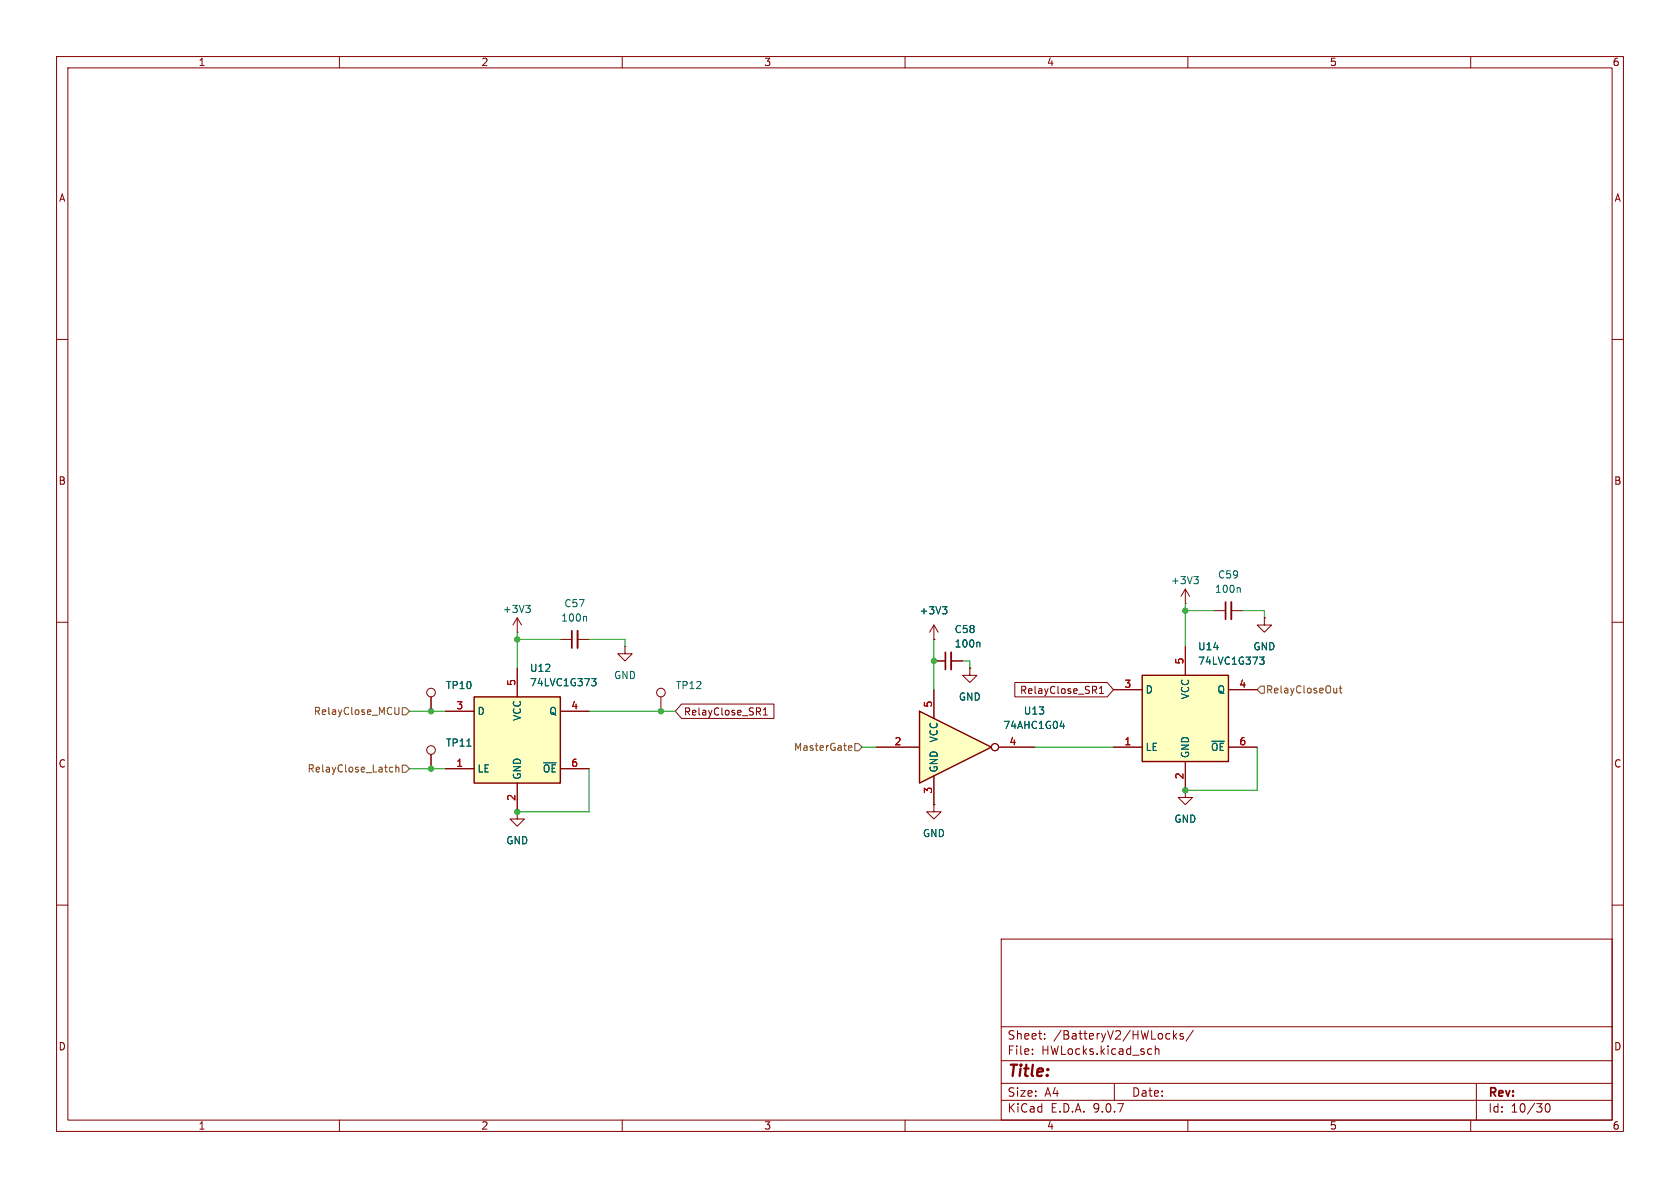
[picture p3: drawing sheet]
(kicad_sch
 (version 20250114)
 (generator "eeschema")
 (generator_version "9.0")
 (paper "A4")
 (lib_symbols
  (symbol "74xGxx:74AHC1G04" (exclude_from_sim no) (in_bom yes) (on_board yes)
   (property "Reference" "U" (at -2.54 3.81 0) (effects (font (size 1.27 1.27))))
   (property "Value" "74AHC1G04" (at 0 -3.81 0) (effects (font (size 1.27 1.27))))
   (property "Footprint" "" (at 0 0 0) (effects (font (size 1.27 1.27)) (hide yes)))
   (property "Datasheet" "http://www.ti.com/lit/sg/scyt129e/scyt129e.pdf" (at 0 0 0) (effects (font (size 1.27 1.27)) (hide yes)))
   (property "Description" "Single NOT Gate, Low-Voltage CMOS" (at 0 0 0) (effects (font (size 1.27 1.27)) (hide yes)))
   (symbol "74AHC1G04_0_1"
    (polyline (pts (xy -7.62 6.35) (xy -7.62 -6.35) (xy 5.08 0) (xy -7.62 6.35)) (stroke (width 0.254) (type default)) (fill (type background))))
   (symbol "74AHC1G04_1_1"
    (pin input line (at -15.24 0 0) (length 7.62) (name "~" (effects (font (size 1.27 1.27)))) (number "2" (effects (font (size 1.27 1.27)))))
    (pin no_connect line (at -7.62 2.54 0) (length 2.54) (hide yes) (name "NC" (effects (font (size 1.27 1.27)))) (number "1" (effects (font (size 1.27 1.27)))))
    (pin power_in line (at -5.08 10.16 270) (length 5.08) (name "VCC" (effects (font (size 1.27 1.27)))) (number "5" (effects (font (size 1.27 1.27)))))
    (pin power_in line (at -5.08 -10.16 90) (length 5.08) (name "GND" (effects (font (size 1.27 1.27)))) (number "3" (effects (font (size 1.27 1.27)))))
    (pin output inverted (at 12.7 0 180) (length 7.62) (name "~" (effects (font (size 1.27 1.27)))) (number "4" (effects (font (size 1.27 1.27))))))
   (embedded_fonts no))
  (symbol "74xGxx:74LVC1G373" (exclude_from_sim no) (in_bom yes) (on_board yes)
   (property "Reference" "U" (at -5.08 10.16 0) (effects (font (size 1.27 1.27))))
   (property "Value" "74LVC1G373" (at 7.62 -10.16 0) (effects (font (size 1.27 1.27))))
   (property "Footprint" "" (at 0 0 0) (effects (font (size 1.27 1.27)) (hide yes)))
   (property "Datasheet" "http://www.ti.com/lit/sg/scyt129e/scyt129e.pdf" (at 0 0 0) (effects (font (size 1.27 1.27)) (hide yes)))
   (property "Description" "Single D Latch, Low-Voltage CMOS" (at 0 0 0) (effects (font (size 1.27 1.27)) (hide yes)))
   (symbol "74LVC1G373_0_1"
    (rectangle (start -7.62 7.62) (end 7.62 -7.62) (stroke (width 0.254) (type default)) (fill (type background))))
   (symbol "74LVC1G373_1_1"
    (pin input line (at -12.7 5.08 0) (length 5.08) (name "D" (effects (font (size 1.27 1.27)))) (number "3" (effects (font (size 1.27 1.27)))))
    (pin input line (at -12.7 -5.08 0) (length 5.08) (name "LE" (effects (font (size 1.27 1.27)))) (number "1" (effects (font (size 1.27 1.27)))))
    (pin power_in line (at 0 12.7 270) (length 5.08) (name "VCC" (effects (font (size 1.27 1.27)))) (number "5" (effects (font (size 1.27 1.27)))))
    (pin power_in line (at 0 -12.7 90) (length 5.08) (name "GND" (effects (font (size 1.27 1.27)))) (number "2" (effects (font (size 1.27 1.27)))))
    (pin tri_state line (at 12.7 5.08 180) (length 5.08) (name "Q" (effects (font (size 1.27 1.27)))) (number "4" (effects (font (size 1.27 1.27)))))
    (pin input line (at 12.7 -5.08 180) (length 5.08) (name "~{OE}" (effects (font (size 1.27 1.27)))) (number "6" (effects (font (size 1.27 1.27))))))
   (embedded_fonts no))
  (symbol "Connector:TestPoint"
   (pin_numbers (hide yes))
   (pin_names
    (offset 0.762) (hide yes)) (exclude_from_sim no) (in_bom yes) (on_board yes)
   (property "Reference" "TP" (at 0 6.858 0) (effects (font (size 1.27 1.27))))
   (property "Value" "TestPoint" (at 0 5.08 0) (effects (font (size 1.27 1.27))))
   (property "Footprint" "" (at 5.08 0 0) (effects (font (size 1.27 1.27)) (hide yes)))
   (property "Datasheet" "~" (at 5.08 0 0) (effects (font (size 1.27 1.27)) (hide yes)))
   (property "Description" "test point" (at 0 0 0) (effects (font (size 1.27 1.27)) (hide yes)))
   (symbol "TestPoint_0_1"
    (circle (center 0 3.302) (radius 0.762) (stroke (width 0) (type default)) (fill (type none))))
   (symbol "TestPoint_1_1"
    (pin passive line (at 0 0 90) (length 2.54) (name "1" (effects (font (size 1.27 1.27)))) (number "1" (effects (font (size 1.27 1.27))))))
   (embedded_fonts no))
  (symbol "Device:C_Small"
   (pin_numbers (hide yes))
   (pin_names
    (offset 0.254) (hide yes)) (exclude_from_sim no) (in_bom yes) (on_board yes)
   (property "Reference" "C" (at 0.254 1.778 0) (effects (font (size 1.27 1.27)) (justify left)))
   (property "Value" "C_Small" (at 0.254 -2.032 0) (effects (font (size 1.27 1.27)) (justify left)))
   (property "Footprint" "" (at 0 0 0) (effects (font (size 1.27 1.27)) (hide yes)))
   (property "Datasheet" "~" (at 0 0 0) (effects (font (size 1.27 1.27)) (hide yes)))
   (property "Description" "Unpolarized capacitor, small symbol" (at 0 0 0) (effects (font (size 1.27 1.27)) (hide yes)))
   (symbol "C_Small_0_1"
    (polyline (pts (xy -1.524 0.508) (xy 1.524 0.508)) (stroke (width 0.3048) (type default)) (fill (type none)))
    (polyline (pts (xy -1.524 -0.508) (xy 1.524 -0.508)) (stroke (width 0.3302) (type default)) (fill (type none))))
   (symbol "C_Small_1_1"
    (pin passive line (at 0 2.54 270) (length 2.032) (name "~" (effects (font (size 1.27 1.27)))) (number "1" (effects (font (size 1.27 1.27)))))
    (pin passive line (at 0 -2.54 90) (length 2.032) (name "~" (effects (font (size 1.27 1.27)))) (number "2" (effects (font (size 1.27 1.27))))))
   (embedded_fonts no))
  (symbol "power:+3.3V"
   (power)
   (pin_numbers (hide yes))
   (pin_names
    (offset 0) (hide yes)) (exclude_from_sim no) (in_bom yes) (on_board yes)
   (property "Reference" "#PWR" (at 0 -3.81 0) (effects (font (size 1.27 1.27)) (hide yes)))
   (property "Value" "+3.3V" (at 0 3.556 0) (effects (font (size 1.27 1.27))))
   (property "Footprint" "" (at 0 0 0) (effects (font (size 1.27 1.27)) (hide yes)))
   (property "Datasheet" "" (at 0 0 0) (effects (font (size 1.27 1.27)) (hide yes)))
   (property "Description" "Power symbol creates a global label with name \"+3.3V\"" (at 0 0 0) (effects (font (size 1.27 1.27)) (hide yes)))
   (symbol "+3.3V_0_1"
    (polyline (pts (xy -0.762 1.27) (xy 0 2.54)) (stroke (width 0) (type default)) (fill (type none)))
    (polyline (pts (xy 0 2.54) (xy 0.762 1.27)) (stroke (width 0) (type default)) (fill (type none)))
    (polyline (pts (xy 0 0) (xy 0 2.54)) (stroke (width 0) (type default)) (fill (type none))))
   (symbol "+3.3V_1_1"
    (pin power_in line (at 0 0 90) (length 0) (name "~" (effects (font (size 1.27 1.27)))) (number "1" (effects (font (size 1.27 1.27))))))
   (embedded_fonts no))
  (symbol "power:GND"
   (power)
   (pin_numbers (hide yes))
   (pin_names
    (offset 0) (hide yes)) (exclude_from_sim no) (in_bom yes) (on_board yes)
   (property "Reference" "#PWR" (at 0 -6.35 0) (effects (font (size 1.27 1.27)) (hide yes)))
   (property "Value" "GND" (at 0 -3.81 0) (effects (font (size 1.27 1.27))))
   (property "Footprint" "" (at 0 0 0) (effects (font (size 1.27 1.27)) (hide yes)))
   (property "Datasheet" "" (at 0 0 0) (effects (font (size 1.27 1.27)) (hide yes)))
   (property "Description" "Power symbol creates a global label with name \"GND\" , ground" (at 0 0 0) (effects (font (size 1.27 1.27)) (hide yes)))
   (symbol "GND_0_1"
    (polyline (pts (xy 0 0) (xy 0 -1.27) (xy 1.27 -1.27) (xy 0 -2.54) (xy -1.27 -1.27) (xy 0 -1.27)) (stroke (width 0) (type default)) (fill (type none))))
   (symbol "GND_1_1"
    (pin power_in line (at 0 0 270) (length 0) (name "~" (effects (font (size 1.27 1.27)))) (number "1" (effects (font (size 1.27 1.27))))))
   (embedded_fonts no)))
 (junction
  (at 209.55 139.7)
  (diameter 0)
  (color 0 0 0 0))
 (junction
  (at 116.84 125.73)
  (diameter 0)
  (color 0 0 0 0))
 (junction
  (at 165.1 116.84)
  (diameter 0)
  (color 0 0 0 0))
 (junction
  (at 91.44 143.51)
  (diameter 0)
  (color 0 0 0 0))
 (junction
  (at 76.2 135.89)
  (diameter 0)
  (color 0 0 0 0))
 (junction
  (at 91.44 113.03)
  (diameter 0)
  (color 0 0 0 0))
 (junction
  (at 76.2 125.73)
  (diameter 0)
  (color 0 0 0 0))
 (junction
  (at 209.55 107.95)
  (diameter 0)
  (color 0 0 0 0))
 (wire
  (pts (xy 104.14 135.89) (xy 104.14 143.51))
  (stroke (width 0) (type default)))
 (wire
  (pts (xy 99.06 113.03) (xy 91.44 113.03))
  (stroke (width 0) (type default)))
 (wire
  (pts (xy 72.39 135.89) (xy 76.2 135.89))
  (stroke (width 0) (type default)))
 (wire
  (pts (xy 104.14 113.03) (xy 110.49 113.03))
  (stroke (width 0) (type default)))
 (wire
  (pts (xy 214.63 107.95) (xy 209.55 107.95))
  (stroke (width 0) (type default)))
 (wire
  (pts (xy 165.1 113.03) (xy 165.1 116.84))
  (stroke (width 0) (type default)))
 (wire
  (pts (xy 223.52 109.22) (xy 223.52 107.95))
  (stroke (width 0) (type default)))
 (wire
  (pts (xy 171.45 116.84) (xy 170.18 116.84))
  (stroke (width 0) (type default)))
 (wire
  (pts (xy 222.25 139.7) (xy 209.55 139.7))
  (stroke (width 0) (type default)))
 (wire
  (pts (xy 209.55 106.68) (xy 209.55 107.95))
  (stroke (width 0) (type default)))
 (wire
  (pts (xy 116.84 125.73) (xy 104.14 125.73))
  (stroke (width 0) (type default)))
 (wire
  (pts (xy 91.44 113.03) (xy 91.44 118.11))
  (stroke (width 0) (type default)))
 (wire
  (pts (xy 104.14 143.51) (xy 91.44 143.51))
  (stroke (width 0) (type default)))
 (wire
  (pts (xy 222.25 132.08) (xy 222.25 139.7))
  (stroke (width 0) (type default)))
 (wire
  (pts (xy 76.2 135.89) (xy 78.74 135.89))
  (stroke (width 0) (type default)))
 (wire
  (pts (xy 76.2 125.73) (xy 78.74 125.73))
  (stroke (width 0) (type default)))
 (wire
  (pts (xy 165.1 116.84) (xy 165.1 121.92))
  (stroke (width 0) (type default)))
 (wire
  (pts (xy 72.39 125.73) (xy 76.2 125.73))
  (stroke (width 0) (type default)))
 (wire
  (pts (xy 182.88 132.08) (xy 196.85 132.08))
  (stroke (width 0) (type default)))
 (wire
  (pts (xy 91.44 111.76) (xy 91.44 113.03))
  (stroke (width 0) (type default)))
 (wire
  (pts (xy 209.55 107.95) (xy 209.55 114.3))
  (stroke (width 0) (type default)))
 (wire
  (pts (xy 110.49 114.3) (xy 110.49 113.03))
  (stroke (width 0) (type default)))
 (wire
  (pts (xy 154.94 132.08) (xy 152.4 132.08))
  (stroke (width 0) (type default)))
 (wire
  (pts (xy 219.71 107.95) (xy 223.52 107.95))
  (stroke (width 0) (type default)))
 (wire
  (pts (xy 171.45 116.84) (xy 171.45 118.11))
  (stroke (width 0) (type default)))
 (wire
  (pts (xy 119.38 125.73) (xy 116.84 125.73))
  (stroke (width 0) (type default)))
 (global_label "RelayClose_SR1"
  (shape input)
  (at 196.85 121.92 180)
  (fields_autoplaced yes)
  (effects (font (size 1.27 1.27)) (justify right))
  (property "Intersheetrefs" "${INTERSHEET_REFS}" (at 178.8669 121.92 0) (effects (font (size 1.27 1.27)) (justify right) (hide yes))))
 (global_label "RelayClose_SR1"
  (shape input)
  (at 119.38 125.73 0)
  (fields_autoplaced yes)
  (effects (font (size 1.27 1.27)) (justify left))
  (property "Intersheetrefs" "${INTERSHEET_REFS}" (at 137.3631 125.73 0) (effects (font (size 1.27 1.27)) (justify left) (hide yes))))
 (hierarchical_label "MasterGate"
  (shape input)
  (at 152.4 132.08 180)
  (effects (font (size 1.27 1.27)) (justify right)))
 (hierarchical_label "RelayCloseOut"
  (shape input)
  (at 222.25 121.92 0)
  (effects (font (size 1.27 1.27)) (justify left)))
 (hierarchical_label "RelayClose_MCU"
  (shape input)
  (at 72.39 125.73 180)
  (effects (font (size 1.27 1.27)) (justify right)))
 (hierarchical_label "RelayClose_Latch"
  (shape input)
  (at 72.39 135.89 180)
  (effects (font (size 1.27 1.27)) (justify right)))
 (symbol
  (lib_id "power:+3.3V")
  (at 209.55 106.68 0)
  (unit 1)
  (exclude_from_sim no)
  (in_bom yes)
  (on_board yes)
  (dnp no)
  (property "Reference" "#PWR0115" (at 209.55 110.49 0) (effects (font (size 1.27 1.27)) (hide yes)))
  (property "Value" "+3V3" (at 209.55 102.616 0) (effects (font (size 1.27 1.27))))
  (property "Footprint" "" (at 209.55 106.68 0) (effects (font (size 1.27 1.27)) (hide yes)))
  (property "Datasheet" "" (at 209.55 106.68 0) (effects (font (size 1.27 1.27)) (hide yes)))
  (property "Description" "Power symbol creates a global label with name \"+3.3V\"" (at 209.55 106.68 0) (effects (font (size 1.27 1.27)) (hide yes)))
  (pin "1"))
 (symbol
  (lib_id "74xGxx:74AHC1G04")
  (at 170.18 132.08 0)
  (unit 1)
  (exclude_from_sim no)
  (in_bom yes)
  (on_board yes)
  (dnp no)
  (fields_autoplaced yes)
  (property "Reference" "U13" (at 182.88 125.6598 0) (effects (font (size 1.27 1.27))))
  (property "Value" "74AHC1G04" (at 182.88 128.1998 0) (effects (font (size 1.27 1.27))))
  (property "Footprint" "Package_TO_SOT_SMD:SOT-353_SC-70-5" (at 170.18 132.08 0) (effects (font (size 1.27 1.27)) (hide yes)))
  (property "Datasheet" "http://www.ti.com/lit/sg/scyt129e/scyt129e.pdf" (at 170.18 132.08 0) (effects (font (size 1.27 1.27)) (hide yes)))
  (property "Description" "Single NOT Gate, Low-Voltage CMOS" (at 170.18 132.08 0) (effects (font (size 1.27 1.27)) (hide yes)))
  (pin "1")
  (pin "3")
  (pin "2")
  (pin "5")
  (pin "4"))
 (symbol
  (lib_id "Connector:TestPoint")
  (at 116.84 125.73 0)
  (unit 1)
  (exclude_from_sim no)
  (in_bom yes)
  (on_board yes)
  (dnp no)
  (fields_autoplaced yes)
  (property "Reference" "TP12" (at 119.38 121.1579 0) (effects (font (size 1.27 1.27)) (justify left)))
  (property "Value" "TestPoint" (at 119.38 123.6979 0) (effects (font (size 1.27 1.27)) (justify left) (hide yes)))
  (property "Footprint" "TestPoint:TestPoint_Pad_D1.0mm" (at 121.92 125.73 0) (effects (font (size 1.27 1.27)) (hide yes)))
  (property "Datasheet" "~" (at 121.92 125.73 0) (effects (font (size 1.27 1.27)) (hide yes)))
  (property "Description" "test point" (at 116.84 125.73 0) (effects (font (size 1.27 1.27)) (hide yes)))
  (pin "1"))
 (symbol
  (lib_id "power:GND")
  (at 171.45 118.11 0)
  (unit 1)
  (exclude_from_sim no)
  (in_bom yes)
  (on_board yes)
  (dnp no)
  (fields_autoplaced yes)
  (property "Reference" "#PWR0114" (at 171.45 124.46 0) (effects (font (size 1.27 1.27)) (hide yes)))
  (property "Value" "GND" (at 171.45 123.19 0) (effects (font (size 1.27 1.27))))
  (property "Footprint" "" (at 171.45 118.11 0) (effects (font (size 1.27 1.27)) (hide yes)))
  (property "Datasheet" "" (at 171.45 118.11 0) (effects (font (size 1.27 1.27)) (hide yes)))
  (property "Description" "Power symbol creates a global label with name \"GND\" , ground" (at 171.45 118.11 0) (effects (font (size 1.27 1.27)) (hide yes)))
  (pin "1"))
 (symbol
  (lib_id "power:+3.3V")
  (at 91.44 111.76 0)
  (unit 1)
  (exclude_from_sim no)
  (in_bom yes)
  (on_board yes)
  (dnp no)
  (property "Reference" "#PWR0109" (at 91.44 115.57 0) (effects (font (size 1.27 1.27)) (hide yes)))
  (property "Value" "+3V3" (at 91.44 107.696 0) (effects (font (size 1.27 1.27))))
  (property "Footprint" "" (at 91.44 111.76 0) (effects (font (size 1.27 1.27)) (hide yes)))
  (property "Datasheet" "" (at 91.44 111.76 0) (effects (font (size 1.27 1.27)) (hide yes)))
  (property "Description" "Power symbol creates a global label with name \"+3.3V\"" (at 91.44 111.76 0) (effects (font (size 1.27 1.27)) (hide yes)))
  (pin "1"))
 (symbol
  (lib_id "74xGxx:74LVC1G373")
  (at 209.55 127 0)
  (unit 1)
  (exclude_from_sim no)
  (in_bom yes)
  (on_board yes)
  (dnp no)
  (fields_autoplaced yes)
  (property "Reference" "U14" (at 211.6933 114.3 0) (effects (font (size 1.27 1.27)) (justify left)))
  (property "Value" "74LVC1G373" (at 211.6933 116.84 0) (effects (font (size 1.27 1.27)) (justify left)))
  (property "Footprint" "Package_TO_SOT_SMD:SOT-363_SC-70-6" (at 209.55 127 0) (effects (font (size 1.27 1.27)) (hide yes)))
  (property "Datasheet" "http://www.ti.com/lit/sg/scyt129e/scyt129e.pdf" (at 209.55 127 0) (effects (font (size 1.27 1.27)) (hide yes)))
  (property "Description" "Single D Latch, Low-Voltage CMOS" (at 209.55 127 0) (effects (font (size 1.27 1.27)) (hide yes)))
  (pin "1")
  (pin "5")
  (pin "2")
  (pin "4")
  (pin "6")
  (pin "3"))
 (symbol
  (lib_id "power:GND")
  (at 91.44 143.51 0)
  (unit 1)
  (exclude_from_sim no)
  (in_bom yes)
  (on_board yes)
  (dnp no)
  (fields_autoplaced yes)
  (property "Reference" "#PWR0110" (at 91.44 149.86 0) (effects (font (size 1.27 1.27)) (hide yes)))
  (property "Value" "GND" (at 91.44 148.59 0) (effects (font (size 1.27 1.27))))
  (property "Footprint" "" (at 91.44 143.51 0) (effects (font (size 1.27 1.27)) (hide yes)))
  (property "Datasheet" "" (at 91.44 143.51 0) (effects (font (size 1.27 1.27)) (hide yes)))
  (property "Description" "Power symbol creates a global label with name \"GND\" , ground" (at 91.44 143.51 0) (effects (font (size 1.27 1.27)) (hide yes)))
  (pin "1"))
 (symbol
  (lib_id "74xGxx:74LVC1G373")
  (at 91.44 130.81 0)
  (unit 1)
  (exclude_from_sim no)
  (in_bom yes)
  (on_board yes)
  (dnp no)
  (fields_autoplaced yes)
  (property "Reference" "U12" (at 93.5833 118.11 0) (effects (font (size 1.27 1.27)) (justify left)))
  (property "Value" "74LVC1G373" (at 93.5833 120.65 0) (effects (font (size 1.27 1.27)) (justify left)))
  (property "Footprint" "Package_TO_SOT_SMD:SOT-363_SC-70-6" (at 91.44 130.81 0) (effects (font (size 1.27 1.27)) (hide yes)))
  (property "Datasheet" "http://www.ti.com/lit/sg/scyt129e/scyt129e.pdf" (at 91.44 130.81 0) (effects (font (size 1.27 1.27)) (hide yes)))
  (property "Description" "Single D Latch, Low-Voltage CMOS" (at 91.44 130.81 0) (effects (font (size 1.27 1.27)) (hide yes)))
  (pin "1")
  (pin "5")
  (pin "2")
  (pin "4")
  (pin "6")
  (pin "3"))
 (symbol
  (lib_id "power:GND")
  (at 209.55 139.7 0)
  (unit 1)
  (exclude_from_sim no)
  (in_bom yes)
  (on_board yes)
  (dnp no)
  (fields_autoplaced yes)
  (property "Reference" "#PWR0116" (at 209.55 146.05 0) (effects (font (size 1.27 1.27)) (hide yes)))
  (property "Value" "GND" (at 209.55 144.78 0) (effects (font (size 1.27 1.27))))
  (property "Footprint" "" (at 209.55 139.7 0) (effects (font (size 1.27 1.27)) (hide yes)))
  (property "Datasheet" "" (at 209.55 139.7 0) (effects (font (size 1.27 1.27)) (hide yes)))
  (property "Description" "Power symbol creates a global label with name \"GND\" , ground" (at 209.55 139.7 0) (effects (font (size 1.27 1.27)) (hide yes)))
  (pin "1"))
 (symbol
  (lib_id "power:GND")
  (at 165.1 142.24 0)
  (unit 1)
  (exclude_from_sim no)
  (in_bom yes)
  (on_board yes)
  (dnp no)
  (fields_autoplaced yes)
  (property "Reference" "#PWR0113" (at 165.1 148.59 0) (effects (font (size 1.27 1.27)) (hide yes)))
  (property "Value" "GND" (at 165.1 147.32 0) (effects (font (size 1.27 1.27))))
  (property "Footprint" "" (at 165.1 142.24 0) (effects (font (size 1.27 1.27)) (hide yes)))
  (property "Datasheet" "" (at 165.1 142.24 0) (effects (font (size 1.27 1.27)) (hide yes)))
  (property "Description" "Power symbol creates a global label with name \"GND\" , ground" (at 165.1 142.24 0) (effects (font (size 1.27 1.27)) (hide yes)))
  (pin "1"))
 (symbol
  (lib_id "Device:C_Small")
  (at 167.64 116.84 90)
  (unit 1)
  (exclude_from_sim no)
  (in_bom yes)
  (on_board yes)
  (dnp no)
  (property "Reference" "C58" (at 168.656 111.252 90) (effects (font (size 1.27 1.27)) (justify right)))
  (property "Value" "100n" (at 168.656 113.792 90) (effects (font (size 1.27 1.27)) (justify right)))
  (property "Footprint" "Capacitor_SMD:C_0603_1608Metric" (at 167.64 116.84 0) (effects (font (size 1.27 1.27)) (hide yes)))
  (property "Datasheet" "~" (at 167.64 116.84 0) (effects (font (size 1.27 1.27)) (hide yes)))
  (property "Description" "Unpolarized capacitor, small symbol" (at 167.64 116.84 0) (effects (font (size 1.27 1.27)) (hide yes)))
  (pin "2")
  (pin "1"))
 (symbol
  (lib_id "Connector:TestPoint")
  (at 76.2 135.89 0)
  (unit 1)
  (exclude_from_sim no)
  (in_bom yes)
  (on_board yes)
  (dnp no)
  (fields_autoplaced yes)
  (property "Reference" "TP11" (at 78.74 131.3179 0) (effects (font (size 1.27 1.27)) (justify left)))
  (property "Value" "TestPoint" (at 78.74 133.8579 0) (effects (font (size 1.27 1.27)) (justify left) (hide yes)))
  (property "Footprint" "TestPoint:TestPoint_Pad_D1.0mm" (at 81.28 135.89 0) (effects (font (size 1.27 1.27)) (hide yes)))
  (property "Datasheet" "~" (at 81.28 135.89 0) (effects (font (size 1.27 1.27)) (hide yes)))
  (property "Description" "test point" (at 76.2 135.89 0) (effects (font (size 1.27 1.27)) (hide yes)))
  (pin "1"))
 (symbol
  (lib_id "power:GND")
  (at 223.52 109.22 0)
  (unit 1)
  (exclude_from_sim no)
  (in_bom yes)
  (on_board yes)
  (dnp no)
  (fields_autoplaced yes)
  (property "Reference" "#PWR0117" (at 223.52 115.57 0) (effects (font (size 1.27 1.27)) (hide yes)))
  (property "Value" "GND" (at 223.52 114.3 0) (effects (font (size 1.27 1.27))))
  (property "Footprint" "" (at 223.52 109.22 0) (effects (font (size 1.27 1.27)) (hide yes)))
  (property "Datasheet" "" (at 223.52 109.22 0) (effects (font (size 1.27 1.27)) (hide yes)))
  (property "Description" "Power symbol creates a global label with name \"GND\" , ground" (at 223.52 109.22 0) (effects (font (size 1.27 1.27)) (hide yes)))
  (pin "1"))
 (symbol
  (lib_id "power:+3.3V")
  (at 165.1 113.03 0)
  (unit 1)
  (exclude_from_sim no)
  (in_bom yes)
  (on_board yes)
  (dnp no)
  (fields_autoplaced yes)
  (property "Reference" "#PWR0112" (at 165.1 116.84 0) (effects (font (size 1.27 1.27)) (hide yes)))
  (property "Value" "+3V3" (at 165.1 107.95 0) (effects (font (size 1.27 1.27))))
  (property "Footprint" "" (at 165.1 113.03 0) (effects (font (size 1.27 1.27)) (hide yes)))
  (property "Datasheet" "" (at 165.1 113.03 0) (effects (font (size 1.27 1.27)) (hide yes)))
  (property "Description" "Power symbol creates a global label with name \"+3.3V\"" (at 165.1 113.03 0) (effects (font (size 1.27 1.27)) (hide yes)))
  (pin "1"))
 (symbol
  (lib_id "Device:C_Small")
  (at 217.17 107.95 90)
  (unit 1)
  (exclude_from_sim no)
  (in_bom yes)
  (on_board yes)
  (dnp no)
  (fields_autoplaced yes)
  (property "Reference" "C59" (at 217.1763 101.6 90) (effects (font (size 1.27 1.27))))
  (property "Value" "100n" (at 217.1763 104.14 90) (effects (font (size 1.27 1.27))))
  (property "Footprint" "Capacitor_SMD:C_0603_1608Metric" (at 217.17 107.95 0) (effects (font (size 1.27 1.27)) (hide yes)))
  (property "Datasheet" "~" (at 217.17 107.95 0) (effects (font (size 1.27 1.27)) (hide yes)))
  (property "Description" "Unpolarized capacitor, small symbol" (at 217.17 107.95 0) (effects (font (size 1.27 1.27)) (hide yes)))
  (pin "2")
  (pin "1"))
 (symbol
  (lib_id "Connector:TestPoint")
  (at 76.2 125.73 0)
  (unit 1)
  (exclude_from_sim no)
  (in_bom yes)
  (on_board yes)
  (dnp no)
  (fields_autoplaced yes)
  (property "Reference" "TP10" (at 78.74 121.1579 0) (effects (font (size 1.27 1.27)) (justify left)))
  (property "Value" "TestPoint" (at 78.74 123.6979 0) (effects (font (size 1.27 1.27)) (justify left) (hide yes)))
  (property "Footprint" "TestPoint:TestPoint_Pad_D1.0mm" (at 81.28 125.73 0) (effects (font (size 1.27 1.27)) (hide yes)))
  (property "Datasheet" "~" (at 81.28 125.73 0) (effects (font (size 1.27 1.27)) (hide yes)))
  (property "Description" "test point" (at 76.2 125.73 0) (effects (font (size 1.27 1.27)) (hide yes)))
  (pin "1"))
 (symbol
  (lib_id "Device:C_Small")
  (at 101.6 113.03 90)
  (unit 1)
  (exclude_from_sim no)
  (in_bom yes)
  (on_board yes)
  (dnp no)
  (fields_autoplaced yes)
  (property "Reference" "C57" (at 101.6063 106.68 90) (effects (font (size 1.27 1.27))))
  (property "Value" "100n" (at 101.6063 109.22 90) (effects (font (size 1.27 1.27))))
  (property "Footprint" "Capacitor_SMD:C_0603_1608Metric" (at 101.6 113.03 0) (effects (font (size 1.27 1.27)) (hide yes)))
  (property "Datasheet" "~" (at 101.6 113.03 0) (effects (font (size 1.27 1.27)) (hide yes)))
  (property "Description" "Unpolarized capacitor, small symbol" (at 101.6 113.03 0) (effects (font (size 1.27 1.27)) (hide yes)))
  (pin "2")
  (pin "1"))
 (symbol
  (lib_id "power:GND")
  (at 110.49 114.3 0)
  (unit 1)
  (exclude_from_sim no)
  (in_bom yes)
  (on_board yes)
  (dnp no)
  (fields_autoplaced yes)
  (property "Reference" "#PWR0111" (at 110.49 120.65 0) (effects (font (size 1.27 1.27)) (hide yes)))
  (property "Value" "GND" (at 110.49 119.38 0) (effects (font (size 1.27 1.27))))
  (property "Footprint" "" (at 110.49 114.3 0) (effects (font (size 1.27 1.27)) (hide yes)))
  (property "Datasheet" "" (at 110.49 114.3 0) (effects (font (size 1.27 1.27)) (hide yes)))
  (property "Description" "Power symbol creates a global label with name \"GND\" , ground" (at 110.49 114.3 0) (effects (font (size 1.27 1.27)) (hide yes)))
  (pin "1")))
